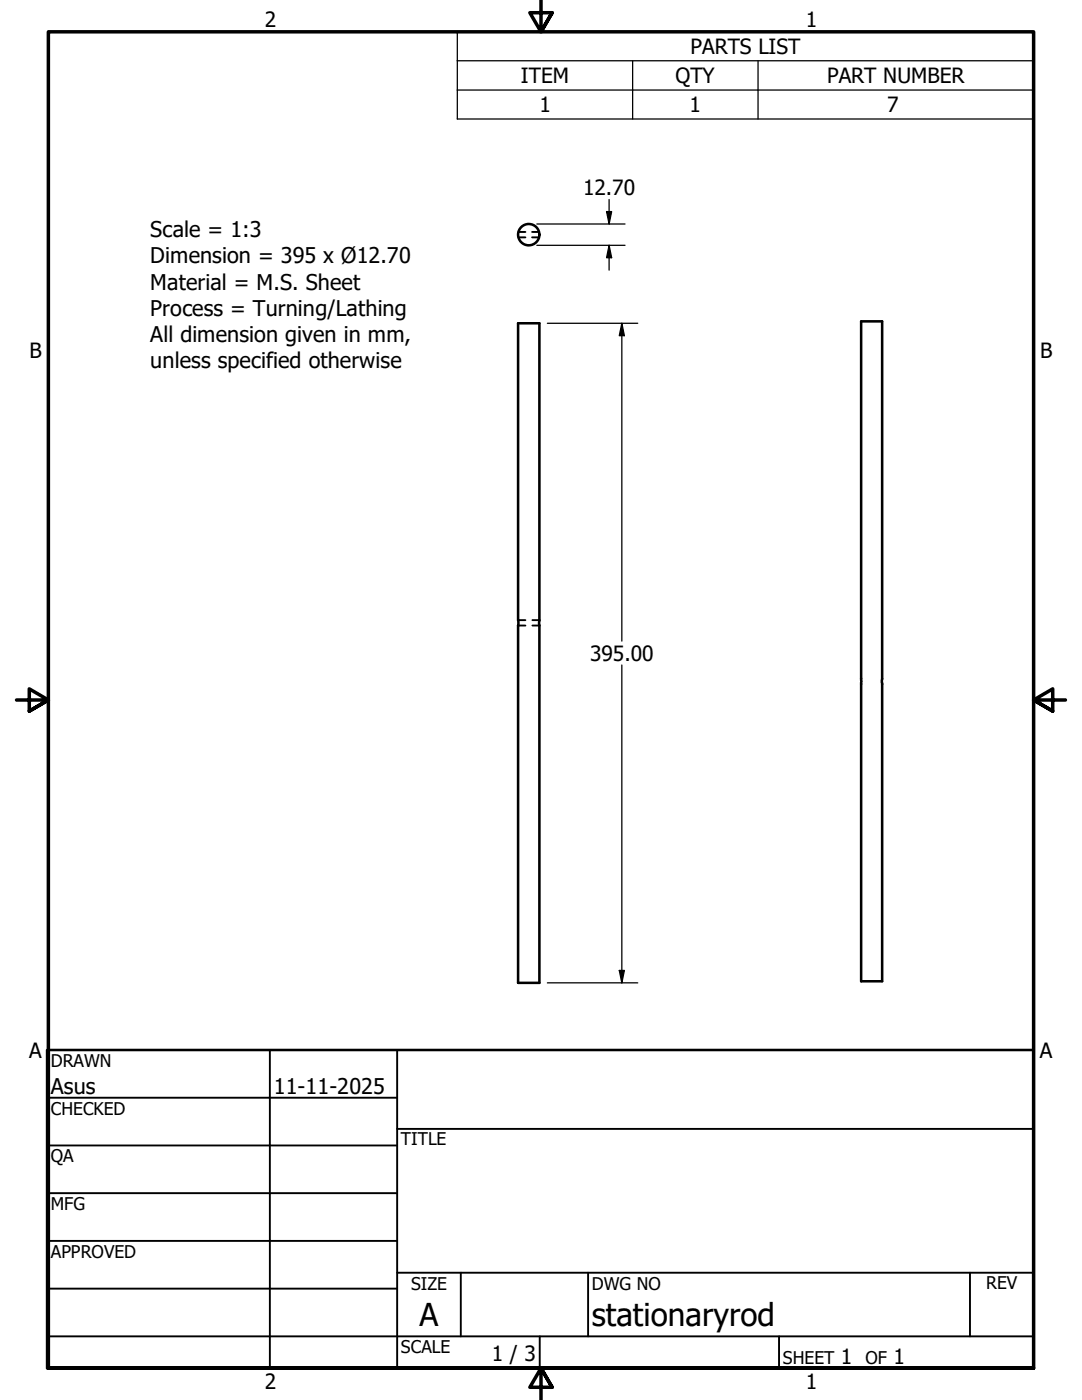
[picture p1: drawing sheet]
<svg xmlns="http://www.w3.org/2000/svg" width="216mm" height="279mm" viewBox="0 0 216 279" stroke-linecap="round" stroke-linejoin="round" font-family="sans-serif">
<!-- layer: Visible (ANSI) -->
<g fill="none" stroke="#000" stroke-width=".51">
<path d="M103.4 64.5h4.2v131.7h-4.2zM171.8 64.1h4.2v131.7h-4.2z"/>
<circle cx="105.5" cy="46.8" r="2.13"/>
</g>
<!-- layer: Hidden (ANSI) -->
<path d="M103.4 47.4h1.4M103.4 46.3h1.4M106.2 47.4h1.4M106.2 46.3h1.4M103.4 124.8h1.4M103.4 123.8h1.4M106.2 124.8h1.4M106.2 123.8h1.4" fill="none" stroke="#000" stroke-width=".38"/>
<!-- layer: Symbol (ANSI) -->
<path d="M91.2 12.1v-5.7h115v5.7M91.2 12.1h115v5.9M91.2 12.1v11.6h115v-5.7M91.2 18h115M126.2 12.1v11.6M151.3 12.1v11.6" fill="none" stroke="#000" stroke-width=".25"/>
<!-- layer: Border (ANSI) -->
<path d="M107.9 0v6.4l-2.2-3.9h4.5l-2.3 3.9 2.3-3.9M3.3 139.7h6.4l-3.9-2.2v4.4l3.9-2.2-3.9 2.2M212.6 139.7h-6.4l3.9-2.2v4.4l-3.9-2.2 3.9 2.2M9.7 273v-266.6h196.5v266.6h-196.5h196.5M110.2 276.9l-2.3-3.9 2.3 3.9h-4.5l2.2-3.9v6.4" fill="none" stroke="#000" stroke-width=".7"/>
<!-- layer: Title (ANSI) -->
<g fill="none" stroke="#000" stroke-width=".38">
<path d="M9.4 219.1h69.8M53.8 209.5v63.5M79.2 209.5v63.5M9.4 228.6h69.8M9.4 238.1h69.8M79.2 225.3h127M9.4 247.6h69.8M9.4 257.2h69.8M79.2 254h127M91.9 254v12.7M117.3 254v12.7M193.5 254v12.7"/>
<path d="M9.4 266.7h196.8M107.7 266.7v6.3M155.4 266.7v6.3"/>
</g>
<path d="M9.4 209.5h196.8v63.5h-196.8z" fill="none" stroke="#000" stroke-width=".51"/>
<!-- layer: Dimension (ANSI) -->
<path d="M121.5 39.8v4.9M107.1 49h17.6M107.1 44.7h17.6M121 42.2h1l-.5 2.5zM121.5 49l.5 2.4h-1zM121.5 49v4.9M109.2 64.5h18.1M124.1 64.5l.5 2.5h-1zM124.1 64.5v63.5M124.1 132.7v63.5M109.2 196.2h18.1M123.6 193.7h1l-.5 2.5z" fill="none" stroke="#000" stroke-width=".25"/>
<path d="M121 42.2h1l-.5 2.5zM121.5 49l.5 2.4h-1zM124.1 64.5l.5 2.5h-1zM123.6 193.7h1l-.5 2.5z" fill="#000"/>
<g font-size="6.3">
<text x="83.7" y="264.5">A</text>
<text x="118.1" y="264.7">stationaryrod</text>
</g>
<g font-size="4.3">
<text x="30" y="47.4">Scale = 1:3</text>
<text x="30" y="52.6">Dimension = 395 x Ø12.70</text>
<text x="30" y="57.8">Material = M.S. Sheet</text>
<text x="30" y="63.1">Process = Turning/Lathing</text>
<text x="30" y="68.3">All dimension given in mm,</text>
<text x="30" y="73.5">unless specified otherwise</text>
<text x="10.2" y="218.2">Asus</text>
<text x="54.6" y="218.2">11-11-2025</text>
</g>
<g font-size="4.2">
<text x="52.8" y="5.3">2</text>
<text x="160.8" y="5.3">1</text>
<text x="137.8" y="10.8">PARTS LIST</text>
<text x="103.9" y="16.6">ITEM</text>
<text x="134.8" y="16.6">QTY</text>
<text x="165" y="16.6">PART NUMBER</text>
<text x="107.6" y="22.4">1</text>
<text x="137.6" y="22.4">1</text>
<text x="177" y="22.4">7</text>
<text x="116.3" y="38.9">12.70</text>
<text x="5.9" y="71.4">B</text>
<text x="207.6" y="71.4">B</text>
<text x="117.7" y="131.8">395.00</text>
<text x="5.8" y="211.1">A</text>
<text x="207.5" y="211.1">A</text>
<text x="98.1" y="271.7">1 / 3</text>
<text x="167.8" y="272.2">1</text>
<text x="178.3" y="272.2">1</text>
<text x="52.8" y="277.1">2</text>
<text x="160.8" y="277.1">1</text>
</g>
<g font-size="3.5">
<text x="10.2" y="212.9">DRAWN</text>
<text x="10.2" y="222.4">CHECKED</text>
<text x="10.2" y="232">QA</text>
<text x="80" y="228.6">TITLE</text>
<text x="10.2" y="241.5">MFG</text>
<text x="10.2" y="251">APPROVED</text>
<text x="82" y="257.4">SIZE</text>
<text x="118.1" y="257.4">DWG NO</text>
<text x="196.8" y="257.3">REV</text>
<text x="80" y="270.1">SCALE</text>
<text x="156.2" y="272.2">SHEET</text>
<text x="172.7" y="272.2">OF</text>
</g>
</svg>
